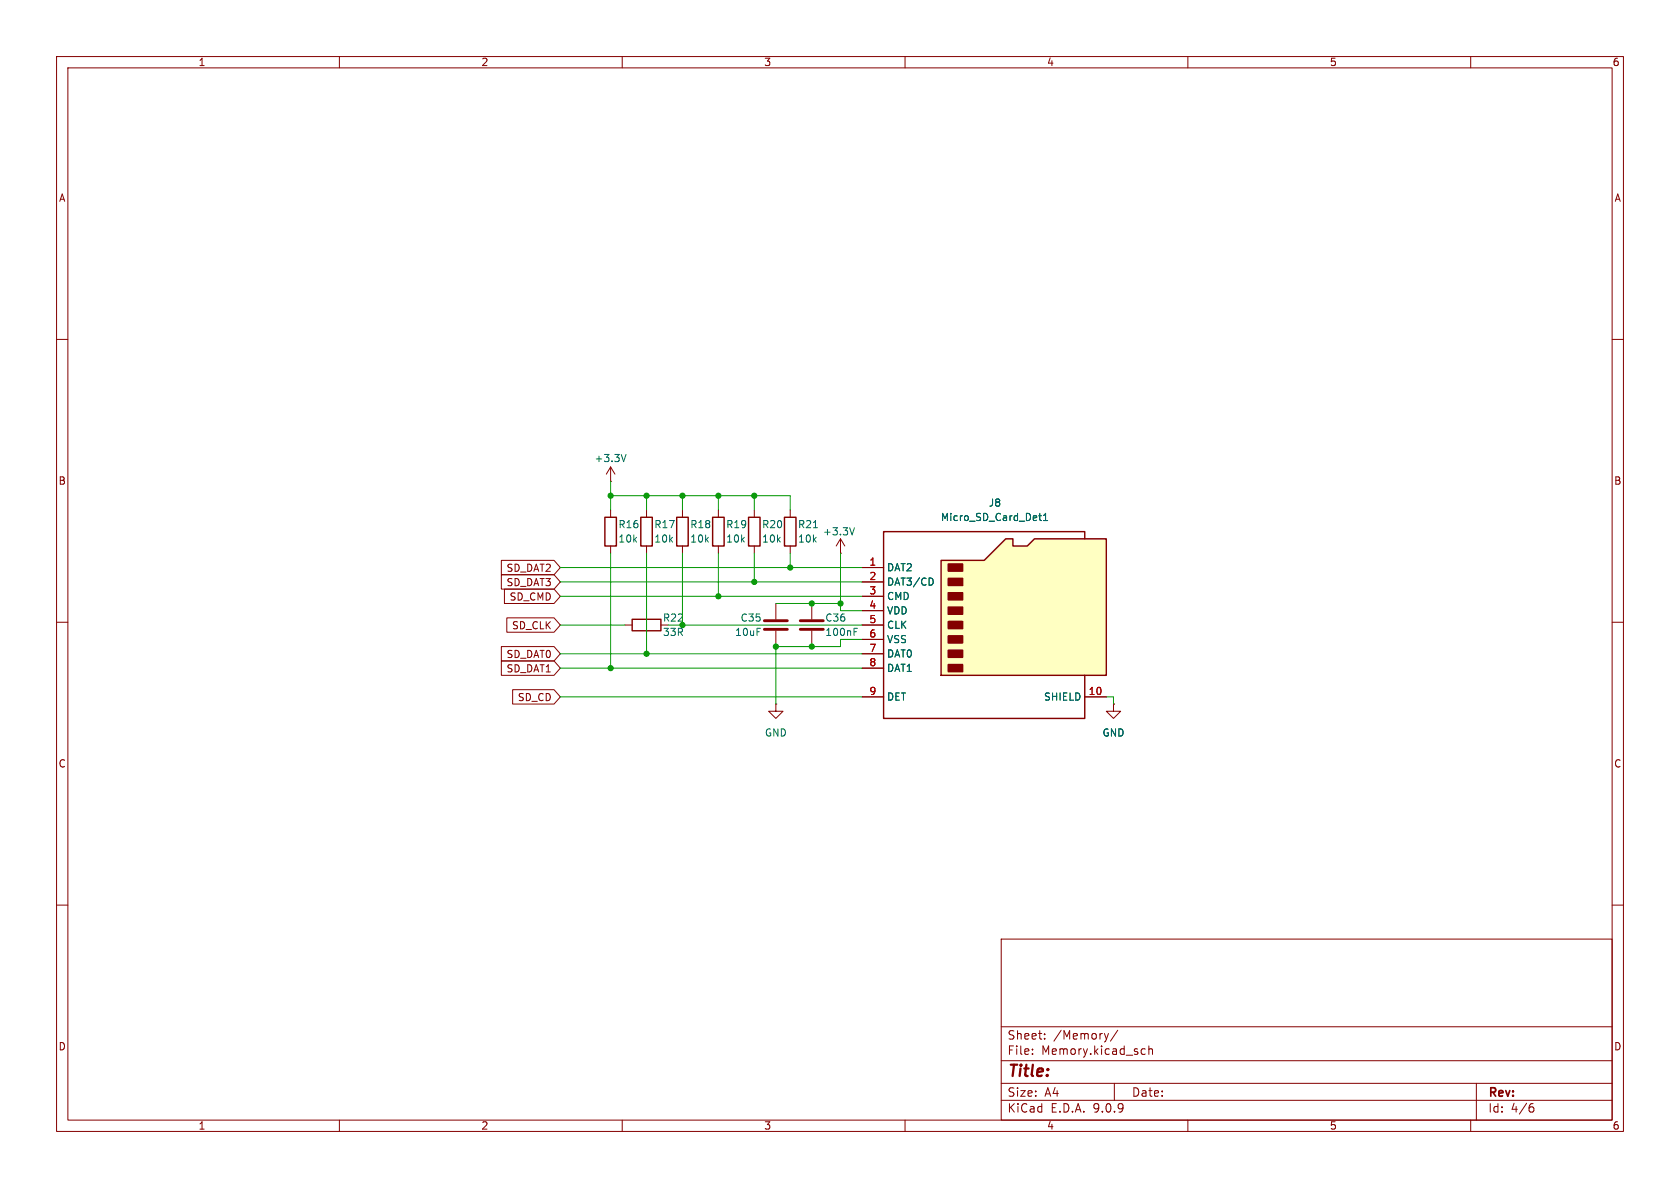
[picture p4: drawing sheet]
(kicad_sch
 (version 20250114)
 (generator "eeschema")
 (generator_version "9.0")
 (paper "A4")
 (lib_symbols
  (symbol "Connector:Micro_SD_Card_Det1" (exclude_from_sim no) (in_bom yes) (on_board yes)
   (property "Reference" "J" (at -16.51 17.78 0) (effects (font (size 1.27 1.27))))
   (property "Value" "Micro_SD_Card_Det1" (at 16.51 17.78 0) (effects (font (size 1.27 1.27)) (justify right)))
   (property "Footprint" "" (at 52.07 17.78 0) (effects (font (size 1.27 1.27)) (hide yes)))
   (property "Datasheet" "https://datasheet.lcsc.com/lcsc/2110151630_XKB-Connectivity-XKTF-015-N_C381082.pdf" (at 0 2.54 0) (effects (font (size 1.27 1.27)) (hide yes)))
   (property "Description" "Micro SD Card Socket with one card detection pin" (at 0 0 0) (effects (font (size 1.27 1.27)) (hide yes)))
   (symbol "Micro_SD_Card_Det1_0_1"
    (polyline (pts (xy -8.89 -8.89) (xy -8.89 11.43) (xy -1.27 11.43) (xy 2.54 15.24) (xy 3.81 15.24) (xy 3.81 13.97) (xy 6.35 13.97) (xy 7.62 15.24) (xy 20.32 15.24) (xy 20.32 -8.89) (xy -8.89 -8.89)) (stroke (width 0.254) (type default)) (fill (type background)))
    (rectangle (start -7.62 10.795) (end -5.08 9.525) (stroke (width 0.254) (type default)) (fill (type outline)))
    (rectangle (start -7.62 8.255) (end -5.08 6.985) (stroke (width 0.254) (type default)) (fill (type outline)))
    (rectangle (start -7.62 5.715) (end -5.08 4.445) (stroke (width 0.254) (type default)) (fill (type outline)))
    (rectangle (start -7.62 3.175) (end -5.08 1.905) (stroke (width 0.254) (type default)) (fill (type outline)))
    (rectangle (start -7.62 0.635) (end -5.08 -0.635) (stroke (width 0.254) (type default)) (fill (type outline)))
    (rectangle (start -7.62 -1.905) (end -5.08 -3.175) (stroke (width 0.254) (type default)) (fill (type outline)))
    (rectangle (start -7.62 -4.445) (end -5.08 -5.715) (stroke (width 0.254) (type default)) (fill (type outline)))
    (rectangle (start -7.62 -6.985) (end -5.08 -8.255) (stroke (width 0.254) (type default)) (fill (type outline)))
    (polyline (pts (xy 16.51 15.24) (xy 16.51 16.51) (xy -19.05 16.51) (xy -19.05 -16.51) (xy 16.51 -16.51) (xy 16.51 -8.89)) (stroke (width 0.254) (type default)) (fill (type none))))
   (symbol "Micro_SD_Card_Det1_1_1"
    (pin bidirectional line (at -22.86 10.16 0) (length 3.81) (name "DAT2" (effects (font (size 1.27 1.27)))) (number "1" (effects (font (size 1.27 1.27)))))
    (pin bidirectional line (at -22.86 7.62 0) (length 3.81) (name "DAT3/CD" (effects (font (size 1.27 1.27)))) (number "2" (effects (font (size 1.27 1.27)))))
    (pin input line (at -22.86 5.08 0) (length 3.81) (name "CMD" (effects (font (size 1.27 1.27)))) (number "3" (effects (font (size 1.27 1.27)))))
    (pin power_in line (at -22.86 2.54 0) (length 3.81) (name "VDD" (effects (font (size 1.27 1.27)))) (number "4" (effects (font (size 1.27 1.27)))))
    (pin input line (at -22.86 0 0) (length 3.81) (name "CLK" (effects (font (size 1.27 1.27)))) (number "5" (effects (font (size 1.27 1.27)))))
    (pin power_in line (at -22.86 -2.54 0) (length 3.81) (name "VSS" (effects (font (size 1.27 1.27)))) (number "6" (effects (font (size 1.27 1.27)))))
    (pin bidirectional line (at -22.86 -5.08 0) (length 3.81) (name "DAT0" (effects (font (size 1.27 1.27)))) (number "7" (effects (font (size 1.27 1.27)))))
    (pin bidirectional line (at -22.86 -7.62 0) (length 3.81) (name "DAT1" (effects (font (size 1.27 1.27)))) (number "8" (effects (font (size 1.27 1.27)))))
    (pin passive line (at -22.86 -12.7 0) (length 3.81) (name "DET" (effects (font (size 1.27 1.27)))) (number "9" (effects (font (size 1.27 1.27)))))
    (pin passive line (at 20.32 -12.7 180) (length 3.81) (name "SHIELD" (effects (font (size 1.27 1.27)))) (number "10" (effects (font (size 1.27 1.27))))))
   (embedded_fonts no))
  (symbol "Device:C"
   (pin_numbers (hide yes))
   (pin_names
    (offset 0.254)) (exclude_from_sim no) (in_bom yes) (on_board yes)
   (property "Reference" "C" (at 0.635 2.54 0) (effects (font (size 1.27 1.27)) (justify left)))
   (property "Value" "C" (at 0.635 -2.54 0) (effects (font (size 1.27 1.27)) (justify left)))
   (property "Footprint" "" (at 0.9652 -3.81 0) (effects (font (size 1.27 1.27)) (hide yes)))
   (property "Datasheet" "~" (at 0 0 0) (effects (font (size 1.27 1.27)) (hide yes)))
   (property "Description" "Unpolarized capacitor" (at 0 0 0) (effects (font (size 1.27 1.27)) (hide yes)))
   (symbol "C_0_1"
    (polyline (pts (xy -2.032 0.762) (xy 2.032 0.762)) (stroke (width 0.508) (type default)) (fill (type none)))
    (polyline (pts (xy -2.032 -0.762) (xy 2.032 -0.762)) (stroke (width 0.508) (type default)) (fill (type none))))
   (symbol "C_1_1"
    (pin passive line (at 0 3.81 270) (length 2.794) (name "~" (effects (font (size 1.27 1.27)))) (number "1" (effects (font (size 1.27 1.27)))))
    (pin passive line (at 0 -3.81 90) (length 2.794) (name "~" (effects (font (size 1.27 1.27)))) (number "2" (effects (font (size 1.27 1.27))))))
   (embedded_fonts no))
  (symbol "Device:R"
   (pin_numbers (hide yes))
   (pin_names
    (offset 0)) (exclude_from_sim no) (in_bom yes) (on_board yes)
   (property "Reference" "R" (at 2.032 0 90) (effects (font (size 1.27 1.27))))
   (property "Value" "R" (at 0 0 90) (effects (font (size 1.27 1.27))))
   (property "Footprint" "" (at -1.778 0 90) (effects (font (size 1.27 1.27)) (hide yes)))
   (property "Datasheet" "~" (at 0 0 0) (effects (font (size 1.27 1.27)) (hide yes)))
   (property "Description" "Resistor" (at 0 0 0) (effects (font (size 1.27 1.27)) (hide yes)))
   (symbol "R_0_1"
    (rectangle (start -1.016 -2.54) (end 1.016 2.54) (stroke (width 0.254) (type default)) (fill (type none))))
   (symbol "R_1_1"
    (pin passive line (at 0 3.81 270) (length 1.27) (name "~" (effects (font (size 1.27 1.27)))) (number "1" (effects (font (size 1.27 1.27)))))
    (pin passive line (at 0 -3.81 90) (length 1.27) (name "~" (effects (font (size 1.27 1.27)))) (number "2" (effects (font (size 1.27 1.27))))))
   (embedded_fonts no))
  (symbol "power:+3.3V"
   (power)
   (pin_numbers (hide yes))
   (pin_names
    (offset 0) (hide yes)) (exclude_from_sim no) (in_bom yes) (on_board yes)
   (property "Reference" "#PWR" (at 0 -3.81 0) (effects (font (size 1.27 1.27)) (hide yes)))
   (property "Value" "+3.3V" (at 0 3.556 0) (effects (font (size 1.27 1.27))))
   (property "Footprint" "" (at 0 0 0) (effects (font (size 1.27 1.27)) (hide yes)))
   (property "Datasheet" "" (at 0 0 0) (effects (font (size 1.27 1.27)) (hide yes)))
   (property "Description" "Power symbol creates a global label with name \"+3.3V\"" (at 0 0 0) (effects (font (size 1.27 1.27)) (hide yes)))
   (symbol "+3.3V_0_1"
    (polyline (pts (xy -0.762 1.27) (xy 0 2.54)) (stroke (width 0) (type default)) (fill (type none)))
    (polyline (pts (xy 0 2.54) (xy 0.762 1.27)) (stroke (width 0) (type default)) (fill (type none)))
    (polyline (pts (xy 0 0) (xy 0 2.54)) (stroke (width 0) (type default)) (fill (type none))))
   (symbol "+3.3V_1_1"
    (pin power_in line (at 0 0 90) (length 0) (name "~" (effects (font (size 1.27 1.27)))) (number "1" (effects (font (size 1.27 1.27))))))
   (embedded_fonts no))
  (symbol "power:GND"
   (power)
   (pin_numbers (hide yes))
   (pin_names
    (offset 0) (hide yes)) (exclude_from_sim no) (in_bom yes) (on_board yes)
   (property "Reference" "#PWR" (at 0 -6.35 0) (effects (font (size 1.27 1.27)) (hide yes)))
   (property "Value" "GND" (at 0 -3.81 0) (effects (font (size 1.27 1.27))))
   (property "Footprint" "" (at 0 0 0) (effects (font (size 1.27 1.27)) (hide yes)))
   (property "Datasheet" "" (at 0 0 0) (effects (font (size 1.27 1.27)) (hide yes)))
   (property "Description" "Power symbol creates a global label with name \"GND\" , ground" (at 0 0 0) (effects (font (size 1.27 1.27)) (hide yes)))
   (symbol "GND_0_1"
    (polyline (pts (xy 0 0) (xy 0 -1.27) (xy 1.27 -1.27) (xy 0 -2.54) (xy -1.27 -1.27) (xy 0 -1.27)) (stroke (width 0) (type default)) (fill (type none))))
   (symbol "GND_1_1"
    (pin power_in line (at 0 0 270) (length 0) (name "~" (effects (font (size 1.27 1.27)))) (number "1" (effects (font (size 1.27 1.27))))))
   (embedded_fonts no)))
 (junction
  (at 139.7 100.33)
  (diameter 0)
  (color 0 0 0 0))
 (junction
  (at 114.3 87.63)
  (diameter 0)
  (color 0 0 0 0))
 (junction
  (at 107.95 87.63)
  (diameter 0)
  (color 0 0 0 0))
 (junction
  (at 143.51 114.3)
  (diameter 0)
  (color 0 0 0 0))
 (junction
  (at 148.59 106.68)
  (diameter 0)
  (color 0 0 0 0))
 (junction
  (at 137.16 114.3)
  (diameter 0)
  (color 0 0 0 0))
 (junction
  (at 120.65 110.49)
  (diameter 0)
  (color 0 0 0 0))
 (junction
  (at 127 105.41)
  (diameter 0)
  (color 0 0 0 0))
 (junction
  (at 127 87.63)
  (diameter 0)
  (color 0 0 0 0))
 (junction
  (at 133.35 102.87)
  (diameter 0)
  (color 0 0 0 0))
 (junction
  (at 107.95 118.11)
  (diameter 0)
  (color 0 0 0 0))
 (junction
  (at 120.65 87.63)
  (diameter 0)
  (color 0 0 0 0))
 (junction
  (at 143.51 106.68)
  (diameter 0)
  (color 0 0 0 0))
 (junction
  (at 133.35 87.63)
  (diameter 0)
  (color 0 0 0 0))
 (junction
  (at 114.3 115.57)
  (diameter 0)
  (color 0 0 0 0))
 (wire
  (pts (xy 107.95 97.79) (xy 107.95 118.11))
  (stroke (width 0) (type default)))
 (wire
  (pts (xy 99.06 118.11) (xy 107.95 118.11))
  (stroke (width 0) (type default)))
 (wire
  (pts (xy 148.59 106.68) (xy 148.59 107.95))
  (stroke (width 0) (type default)))
 (wire
  (pts (xy 139.7 100.33) (xy 152.4 100.33))
  (stroke (width 0) (type default)))
 (wire
  (pts (xy 148.59 113.03) (xy 148.59 114.3))
  (stroke (width 0) (type default)))
 (wire
  (pts (xy 99.06 100.33) (xy 139.7 100.33))
  (stroke (width 0) (type default)))
 (wire
  (pts (xy 148.59 107.95) (xy 152.4 107.95))
  (stroke (width 0) (type default)))
 (wire
  (pts (xy 127 87.63) (xy 127 90.17))
  (stroke (width 0) (type default)))
 (wire
  (pts (xy 120.65 87.63) (xy 114.3 87.63))
  (stroke (width 0) (type default)))
 (wire
  (pts (xy 133.35 97.79) (xy 133.35 102.87))
  (stroke (width 0) (type default)))
 (wire
  (pts (xy 137.16 114.3) (xy 137.16 124.46))
  (stroke (width 0) (type default)))
 (wire
  (pts (xy 148.59 97.79) (xy 148.59 106.68))
  (stroke (width 0) (type default)))
 (wire
  (pts (xy 196.85 123.19) (xy 195.58 123.19))
  (stroke (width 0) (type default)))
 (wire
  (pts (xy 127 105.41) (xy 152.4 105.41))
  (stroke (width 0) (type default)))
 (wire
  (pts (xy 120.65 110.49) (xy 152.4 110.49))
  (stroke (width 0) (type default)))
 (wire
  (pts (xy 133.35 87.63) (xy 133.35 90.17))
  (stroke (width 0) (type default)))
 (wire
  (pts (xy 133.35 102.87) (xy 152.4 102.87))
  (stroke (width 0) (type default)))
 (wire
  (pts (xy 99.06 110.49) (xy 110.49 110.49))
  (stroke (width 0) (type default)))
 (wire
  (pts (xy 139.7 87.63) (xy 133.35 87.63))
  (stroke (width 0) (type default)))
 (wire
  (pts (xy 120.65 97.79) (xy 120.65 110.49))
  (stroke (width 0) (type default)))
 (wire
  (pts (xy 118.11 110.49) (xy 120.65 110.49))
  (stroke (width 0) (type default)))
 (wire
  (pts (xy 107.95 85.09) (xy 107.95 87.63))
  (stroke (width 0) (type default)))
 (wire
  (pts (xy 148.59 113.03) (xy 152.4 113.03))
  (stroke (width 0) (type default)))
 (wire
  (pts (xy 114.3 115.57) (xy 152.4 115.57))
  (stroke (width 0) (type default)))
 (wire
  (pts (xy 114.3 97.79) (xy 114.3 115.57))
  (stroke (width 0) (type default)))
 (wire
  (pts (xy 196.85 124.46) (xy 196.85 123.19))
  (stroke (width 0) (type default)))
 (wire
  (pts (xy 143.51 106.68) (xy 148.59 106.68))
  (stroke (width 0) (type default)))
 (wire
  (pts (xy 114.3 87.63) (xy 114.3 90.17))
  (stroke (width 0) (type default)))
 (wire
  (pts (xy 137.16 106.68) (xy 143.51 106.68))
  (stroke (width 0) (type default)))
 (wire
  (pts (xy 107.95 118.11) (xy 152.4 118.11))
  (stroke (width 0) (type default)))
 (wire
  (pts (xy 120.65 87.63) (xy 120.65 90.17))
  (stroke (width 0) (type default)))
 (wire
  (pts (xy 107.95 87.63) (xy 107.95 90.17))
  (stroke (width 0) (type default)))
 (wire
  (pts (xy 137.16 114.3) (xy 143.51 114.3))
  (stroke (width 0) (type default)))
 (wire
  (pts (xy 99.06 102.87) (xy 133.35 102.87))
  (stroke (width 0) (type default)))
 (wire
  (pts (xy 143.51 114.3) (xy 148.59 114.3))
  (stroke (width 0) (type default)))
 (wire
  (pts (xy 99.06 105.41) (xy 127 105.41))
  (stroke (width 0) (type default)))
 (wire
  (pts (xy 114.3 87.63) (xy 107.95 87.63))
  (stroke (width 0) (type default)))
 (wire
  (pts (xy 99.06 115.57) (xy 114.3 115.57))
  (stroke (width 0) (type default)))
 (wire
  (pts (xy 139.7 90.17) (xy 139.7 87.63))
  (stroke (width 0) (type default)))
 (wire
  (pts (xy 127 97.79) (xy 127 105.41))
  (stroke (width 0) (type default)))
 (wire
  (pts (xy 99.06 123.19) (xy 152.4 123.19))
  (stroke (width 0) (type default)))
 (wire
  (pts (xy 127 87.63) (xy 120.65 87.63))
  (stroke (width 0) (type default)))
 (wire
  (pts (xy 139.7 97.79) (xy 139.7 100.33))
  (stroke (width 0) (type default)))
 (wire
  (pts (xy 133.35 87.63) (xy 127 87.63))
  (stroke (width 0) (type default)))
 (global_label "SD_DAT2"
  (shape input)
  (at 99.06 100.33 180)
  (fields_autoplaced yes)
  (effects (font (size 1.27 1.27)) (justify right))
  (property "Intersheetrefs" "${INTERSHEET_REFS}" (at 88.092 100.33 0) (effects (font (size 1.27 1.27)) (justify right) (hide yes))))
 (global_label "SD_CLK"
  (shape input)
  (at 99.06 110.49 180)
  (fields_autoplaced yes)
  (effects (font (size 1.27 1.27)) (justify right))
  (property "Intersheetrefs" "${INTERSHEET_REFS}" (at 89.0596 110.49 0) (effects (font (size 1.27 1.27)) (justify right) (hide yes))))
 (global_label "SD_DAT0"
  (shape input)
  (at 99.06 115.57 180)
  (fields_autoplaced yes)
  (effects (font (size 1.27 1.27)) (justify right))
  (property "Intersheetrefs" "${INTERSHEET_REFS}" (at 88.092 115.57 0) (effects (font (size 1.27 1.27)) (justify right) (hide yes))))
 (global_label "SD_DAT3"
  (shape input)
  (at 99.06 102.87 180)
  (fields_autoplaced yes)
  (effects (font (size 1.27 1.27)) (justify right))
  (property "Intersheetrefs" "${INTERSHEET_REFS}" (at 88.092 102.87 0) (effects (font (size 1.27 1.27)) (justify right) (hide yes))))
 (global_label "SD_CMD"
  (shape input)
  (at 99.06 105.41 180)
  (fields_autoplaced yes)
  (effects (font (size 1.27 1.27)) (justify right))
  (property "Intersheetrefs" "${INTERSHEET_REFS}" (at 88.6363 105.41 0) (effects (font (size 1.27 1.27)) (justify right) (hide yes))))
 (global_label "SD_DAT1"
  (shape input)
  (at 99.06 118.11 180)
  (fields_autoplaced yes)
  (effects (font (size 1.27 1.27)) (justify right))
  (property "Intersheetrefs" "${INTERSHEET_REFS}" (at 88.092 118.11 0) (effects (font (size 1.27 1.27)) (justify right) (hide yes))))
 (global_label "SD_CD"
  (shape input)
  (at 99.06 123.19 180)
  (fields_autoplaced yes)
  (effects (font (size 1.27 1.27)) (justify right))
  (property "Intersheetrefs" "${INTERSHEET_REFS}" (at 90.0877 123.19 0) (effects (font (size 1.27 1.27)) (justify right) (hide yes))))
 (symbol
  (lib_id "Device:R")
  (at 120.65 93.98 0)
  (unit 1)
  (exclude_from_sim no)
  (in_bom yes)
  (on_board yes)
  (dnp no)
  (property "Reference" "R18" (at 121.92 92.71 0) (effects (font (size 1.27 1.27)) (justify left)))
  (property "Value" "10k" (at 121.92 95.25 0) (effects (font (size 1.27 1.27)) (justify left)))
  (property "Footprint" "Resistor_SMD:R_0603_1608Metric" (at 118.872 93.98 90) (effects (font (size 1.27 1.27)) (hide yes)))
  (property "Datasheet" "~" (at 120.65 93.98 0) (effects (font (size 1.27 1.27)) (hide yes)))
  (property "Description" "Resistor" (at 120.65 93.98 0) (effects (font (size 1.27 1.27)) (hide yes)))
  (pin "2")
  (pin "1"))
 (symbol
  (lib_id "power:GND")
  (at 137.16 124.46 0)
  (unit 1)
  (exclude_from_sim no)
  (in_bom yes)
  (on_board yes)
  (dnp no)
  (fields_autoplaced yes)
  (property "Reference" "#PWR061" (at 137.16 130.81 0) (effects (font (size 1.27 1.27)) (hide yes)))
  (property "Value" "GND" (at 137.16 129.54 0) (effects (font (size 1.27 1.27))))
  (property "Footprint" "" (at 137.16 124.46 0) (effects (font (size 1.27 1.27)) (hide yes)))
  (property "Datasheet" "" (at 137.16 124.46 0) (effects (font (size 1.27 1.27)) (hide yes)))
  (property "Description" "Power symbol creates a global label with name \"GND\" , ground" (at 137.16 124.46 0) (effects (font (size 1.27 1.27)) (hide yes)))
  (pin "1"))
 (symbol
  (lib_id "Device:R")
  (at 114.3 110.49 90)
  (unit 1)
  (exclude_from_sim no)
  (in_bom yes)
  (on_board yes)
  (dnp no)
  (property "Reference" "R22" (at 117.094 109.22 90) (effects (font (size 1.27 1.27)) (justify right)))
  (property "Value" "33R" (at 117.094 111.76 90) (effects (font (size 1.27 1.27)) (justify right)))
  (property "Footprint" "Resistor_SMD:R_0603_1608Metric" (at 114.3 112.268 90) (effects (font (size 1.27 1.27)) (hide yes)))
  (property "Datasheet" "~" (at 114.3 110.49 0) (effects (font (size 1.27 1.27)) (hide yes)))
  (property "Description" "Resistor" (at 114.3 110.49 0) (effects (font (size 1.27 1.27)) (hide yes)))
  (pin "2")
  (pin "1"))
 (symbol
  (lib_id "Device:R")
  (at 127 93.98 0)
  (unit 1)
  (exclude_from_sim no)
  (in_bom yes)
  (on_board yes)
  (dnp no)
  (property "Reference" "R19" (at 128.27 92.71 0) (effects (font (size 1.27 1.27)) (justify left)))
  (property "Value" "10k" (at 128.27 95.25 0) (effects (font (size 1.27 1.27)) (justify left)))
  (property "Footprint" "Resistor_SMD:R_0603_1608Metric" (at 125.222 93.98 90) (effects (font (size 1.27 1.27)) (hide yes)))
  (property "Datasheet" "~" (at 127 93.98 0) (effects (font (size 1.27 1.27)) (hide yes)))
  (property "Description" "Resistor" (at 127 93.98 0) (effects (font (size 1.27 1.27)) (hide yes)))
  (pin "2")
  (pin "1"))
 (symbol
  (lib_id "Device:R")
  (at 114.3 93.98 0)
  (unit 1)
  (exclude_from_sim no)
  (in_bom yes)
  (on_board yes)
  (dnp no)
  (property "Reference" "R17" (at 115.57 92.71 0) (effects (font (size 1.27 1.27)) (justify left)))
  (property "Value" "10k" (at 115.57 95.25 0) (effects (font (size 1.27 1.27)) (justify left)))
  (property "Footprint" "Resistor_SMD:R_0603_1608Metric" (at 112.522 93.98 90) (effects (font (size 1.27 1.27)) (hide yes)))
  (property "Datasheet" "~" (at 114.3 93.98 0) (effects (font (size 1.27 1.27)) (hide yes)))
  (property "Description" "Resistor" (at 114.3 93.98 0) (effects (font (size 1.27 1.27)) (hide yes)))
  (pin "2")
  (pin "1"))
 (symbol
  (lib_id "Device:R")
  (at 139.7 93.98 0)
  (unit 1)
  (exclude_from_sim no)
  (in_bom yes)
  (on_board yes)
  (dnp no)
  (property "Reference" "R21" (at 140.97 92.71 0) (effects (font (size 1.27 1.27)) (justify left)))
  (property "Value" "10k" (at 140.97 95.25 0) (effects (font (size 1.27 1.27)) (justify left)))
  (property "Footprint" "Resistor_SMD:R_0603_1608Metric" (at 137.922 93.98 90) (effects (font (size 1.27 1.27)) (hide yes)))
  (property "Datasheet" "~" (at 139.7 93.98 0) (effects (font (size 1.27 1.27)) (hide yes)))
  (property "Description" "Resistor" (at 139.7 93.98 0) (effects (font (size 1.27 1.27)) (hide yes)))
  (pin "2")
  (pin "1"))
 (symbol
  (lib_id "Connector:Micro_SD_Card_Det1")
  (at 175.26 110.49 0)
  (unit 1)
  (exclude_from_sim no)
  (in_bom yes)
  (on_board yes)
  (dnp no)
  (fields_autoplaced yes)
  (property "Reference" "J8" (at 175.895 88.9 0) (effects (font (size 1.27 1.27))))
  (property "Value" "Micro_SD_Card_Det1" (at 175.895 91.44 0) (effects (font (size 1.27 1.27))))
  (property "Footprint" "SDSocket:microSD_HC_Molex_47219" (at 227.33 92.71 0) (effects (font (size 1.27 1.27)) (hide yes)))
  (property "Datasheet" "https://datasheet.lcsc.com/lcsc/2110151630_XKB-Connectivity-XKTF-015-N_C381082.pdf" (at 175.26 107.95 0) (effects (font (size 1.27 1.27)) (hide yes)))
  (property "Description" "Micro SD Card Socket with one card detection pin" (at 175.26 110.49 0) (effects (font (size 1.27 1.27)) (hide yes)))
  (pin "6")
  (pin "7")
  (pin "10")
  (pin "4")
  (pin "5")
  (pin "3")
  (pin "2")
  (pin "1")
  (pin "9")
  (pin "8"))
 (symbol
  (lib_id "power:GND")
  (at 196.85 124.46 0)
  (unit 1)
  (exclude_from_sim no)
  (in_bom yes)
  (on_board yes)
  (dnp no)
  (fields_autoplaced yes)
  (property "Reference" "#PWR062" (at 196.85 130.81 0) (effects (font (size 1.27 1.27)) (hide yes)))
  (property "Value" "GND" (at 196.85 129.54 0) (effects (font (size 1.27 1.27))))
  (property "Footprint" "" (at 196.85 124.46 0) (effects (font (size 1.27 1.27)) (hide yes)))
  (property "Datasheet" "" (at 196.85 124.46 0) (effects (font (size 1.27 1.27)) (hide yes)))
  (property "Description" "Power symbol creates a global label with name \"GND\" , ground" (at 196.85 124.46 0) (effects (font (size 1.27 1.27)) (hide yes)))
  (pin "1"))
 (symbol
  (lib_id "power:+3.3V")
  (at 148.59 97.79 0)
  (unit 1)
  (exclude_from_sim no)
  (in_bom yes)
  (on_board yes)
  (dnp no)
  (property "Reference" "#PWR060" (at 148.59 101.6 0) (effects (font (size 1.27 1.27)) (hide yes)))
  (property "Value" "+3.3V" (at 148.336 93.98 0) (effects (font (size 1.27 1.27))))
  (property "Footprint" "" (at 148.59 97.79 0) (effects (font (size 1.27 1.27)) (hide yes)))
  (property "Datasheet" "" (at 148.59 97.79 0) (effects (font (size 1.27 1.27)) (hide yes)))
  (property "Description" "Power symbol creates a global label with name \"+3.3V\"" (at 148.59 97.79 0) (effects (font (size 1.27 1.27)) (hide yes)))
  (pin "1"))
 (symbol
  (lib_id "power:+3.3V")
  (at 107.95 85.09 0)
  (unit 1)
  (exclude_from_sim no)
  (in_bom yes)
  (on_board yes)
  (dnp no)
  (property "Reference" "#PWR059" (at 107.95 88.9 0) (effects (font (size 1.27 1.27)) (hide yes)))
  (property "Value" "+3.3V" (at 107.95 81.026 0) (effects (font (size 1.27 1.27))))
  (property "Footprint" "" (at 107.95 85.09 0) (effects (font (size 1.27 1.27)) (hide yes)))
  (property "Datasheet" "" (at 107.95 85.09 0) (effects (font (size 1.27 1.27)) (hide yes)))
  (property "Description" "Power symbol creates a global label with name \"+3.3V\"" (at 107.95 85.09 0) (effects (font (size 1.27 1.27)) (hide yes)))
  (pin "1"))
 (symbol
  (lib_id "Device:R")
  (at 107.95 93.98 0)
  (unit 1)
  (exclude_from_sim no)
  (in_bom yes)
  (on_board yes)
  (dnp no)
  (property "Reference" "R16" (at 109.22 92.71 0) (effects (font (size 1.27 1.27)) (justify left)))
  (property "Value" "10k" (at 109.22 95.25 0) (effects (font (size 1.27 1.27)) (justify left)))
  (property "Footprint" "Resistor_SMD:R_0603_1608Metric" (at 106.172 93.98 90) (effects (font (size 1.27 1.27)) (hide yes)))
  (property "Datasheet" "~" (at 107.95 93.98 0) (effects (font (size 1.27 1.27)) (hide yes)))
  (property "Description" "Resistor" (at 107.95 93.98 0) (effects (font (size 1.27 1.27)) (hide yes)))
  (pin "2")
  (pin "1"))
 (symbol
  (lib_id "Device:C")
  (at 137.16 110.49 0)
  (mirror y)
  (unit 1)
  (exclude_from_sim no)
  (in_bom yes)
  (on_board yes)
  (dnp no)
  (property "Reference" "C35" (at 134.732 109.22 0) (effects (font (size 1.27 1.27)) (justify left)))
  (property "Value" "10uF" (at 134.732 111.76 0) (effects (font (size 1.27 1.27)) (justify left)))
  (property "Footprint" "Capacitor_SMD:C_0805_2012Metric" (at 136.1948 114.3 0) (effects (font (size 1.27 1.27)) (hide yes)))
  (property "Datasheet" "~" (at 137.16 110.49 0) (effects (font (size 1.27 1.27)) (hide yes)))
  (property "Description" "Unpolarized capacitor" (at 137.16 110.49 0) (effects (font (size 1.27 1.27)) (hide yes)))
  (pin "2")
  (pin "1"))
 (symbol
  (lib_id "Device:C")
  (at 143.51 110.49 0)
  (unit 1)
  (exclude_from_sim no)
  (in_bom yes)
  (on_board yes)
  (dnp no)
  (property "Reference" "C36" (at 145.796 109.22 0) (effects (font (size 1.27 1.27)) (justify left)))
  (property "Value" "100nF" (at 145.796 111.76 0) (effects (font (size 1.27 1.27)) (justify left)))
  (property "Footprint" "Capacitor_SMD:C_0603_1608Metric" (at 144.4752 114.3 0) (effects (font (size 1.27 1.27)) (hide yes)))
  (property "Datasheet" "~" (at 143.51 110.49 0) (effects (font (size 1.27 1.27)) (hide yes)))
  (property "Description" "Unpolarized capacitor" (at 143.51 110.49 0) (effects (font (size 1.27 1.27)) (hide yes)))
  (pin "2")
  (pin "1"))
 (symbol
  (lib_id "Device:R")
  (at 133.35 93.98 0)
  (unit 1)
  (exclude_from_sim no)
  (in_bom yes)
  (on_board yes)
  (dnp no)
  (property "Reference" "R20" (at 134.62 92.71 0) (effects (font (size 1.27 1.27)) (justify left)))
  (property "Value" "10k" (at 134.62 95.25 0) (effects (font (size 1.27 1.27)) (justify left)))
  (property "Footprint" "Resistor_SMD:R_0603_1608Metric" (at 131.572 93.98 90) (effects (font (size 1.27 1.27)) (hide yes)))
  (property "Datasheet" "~" (at 133.35 93.98 0) (effects (font (size 1.27 1.27)) (hide yes)))
  (property "Description" "Resistor" (at 133.35 93.98 0) (effects (font (size 1.27 1.27)) (hide yes)))
  (pin "2")
  (pin "1")))
